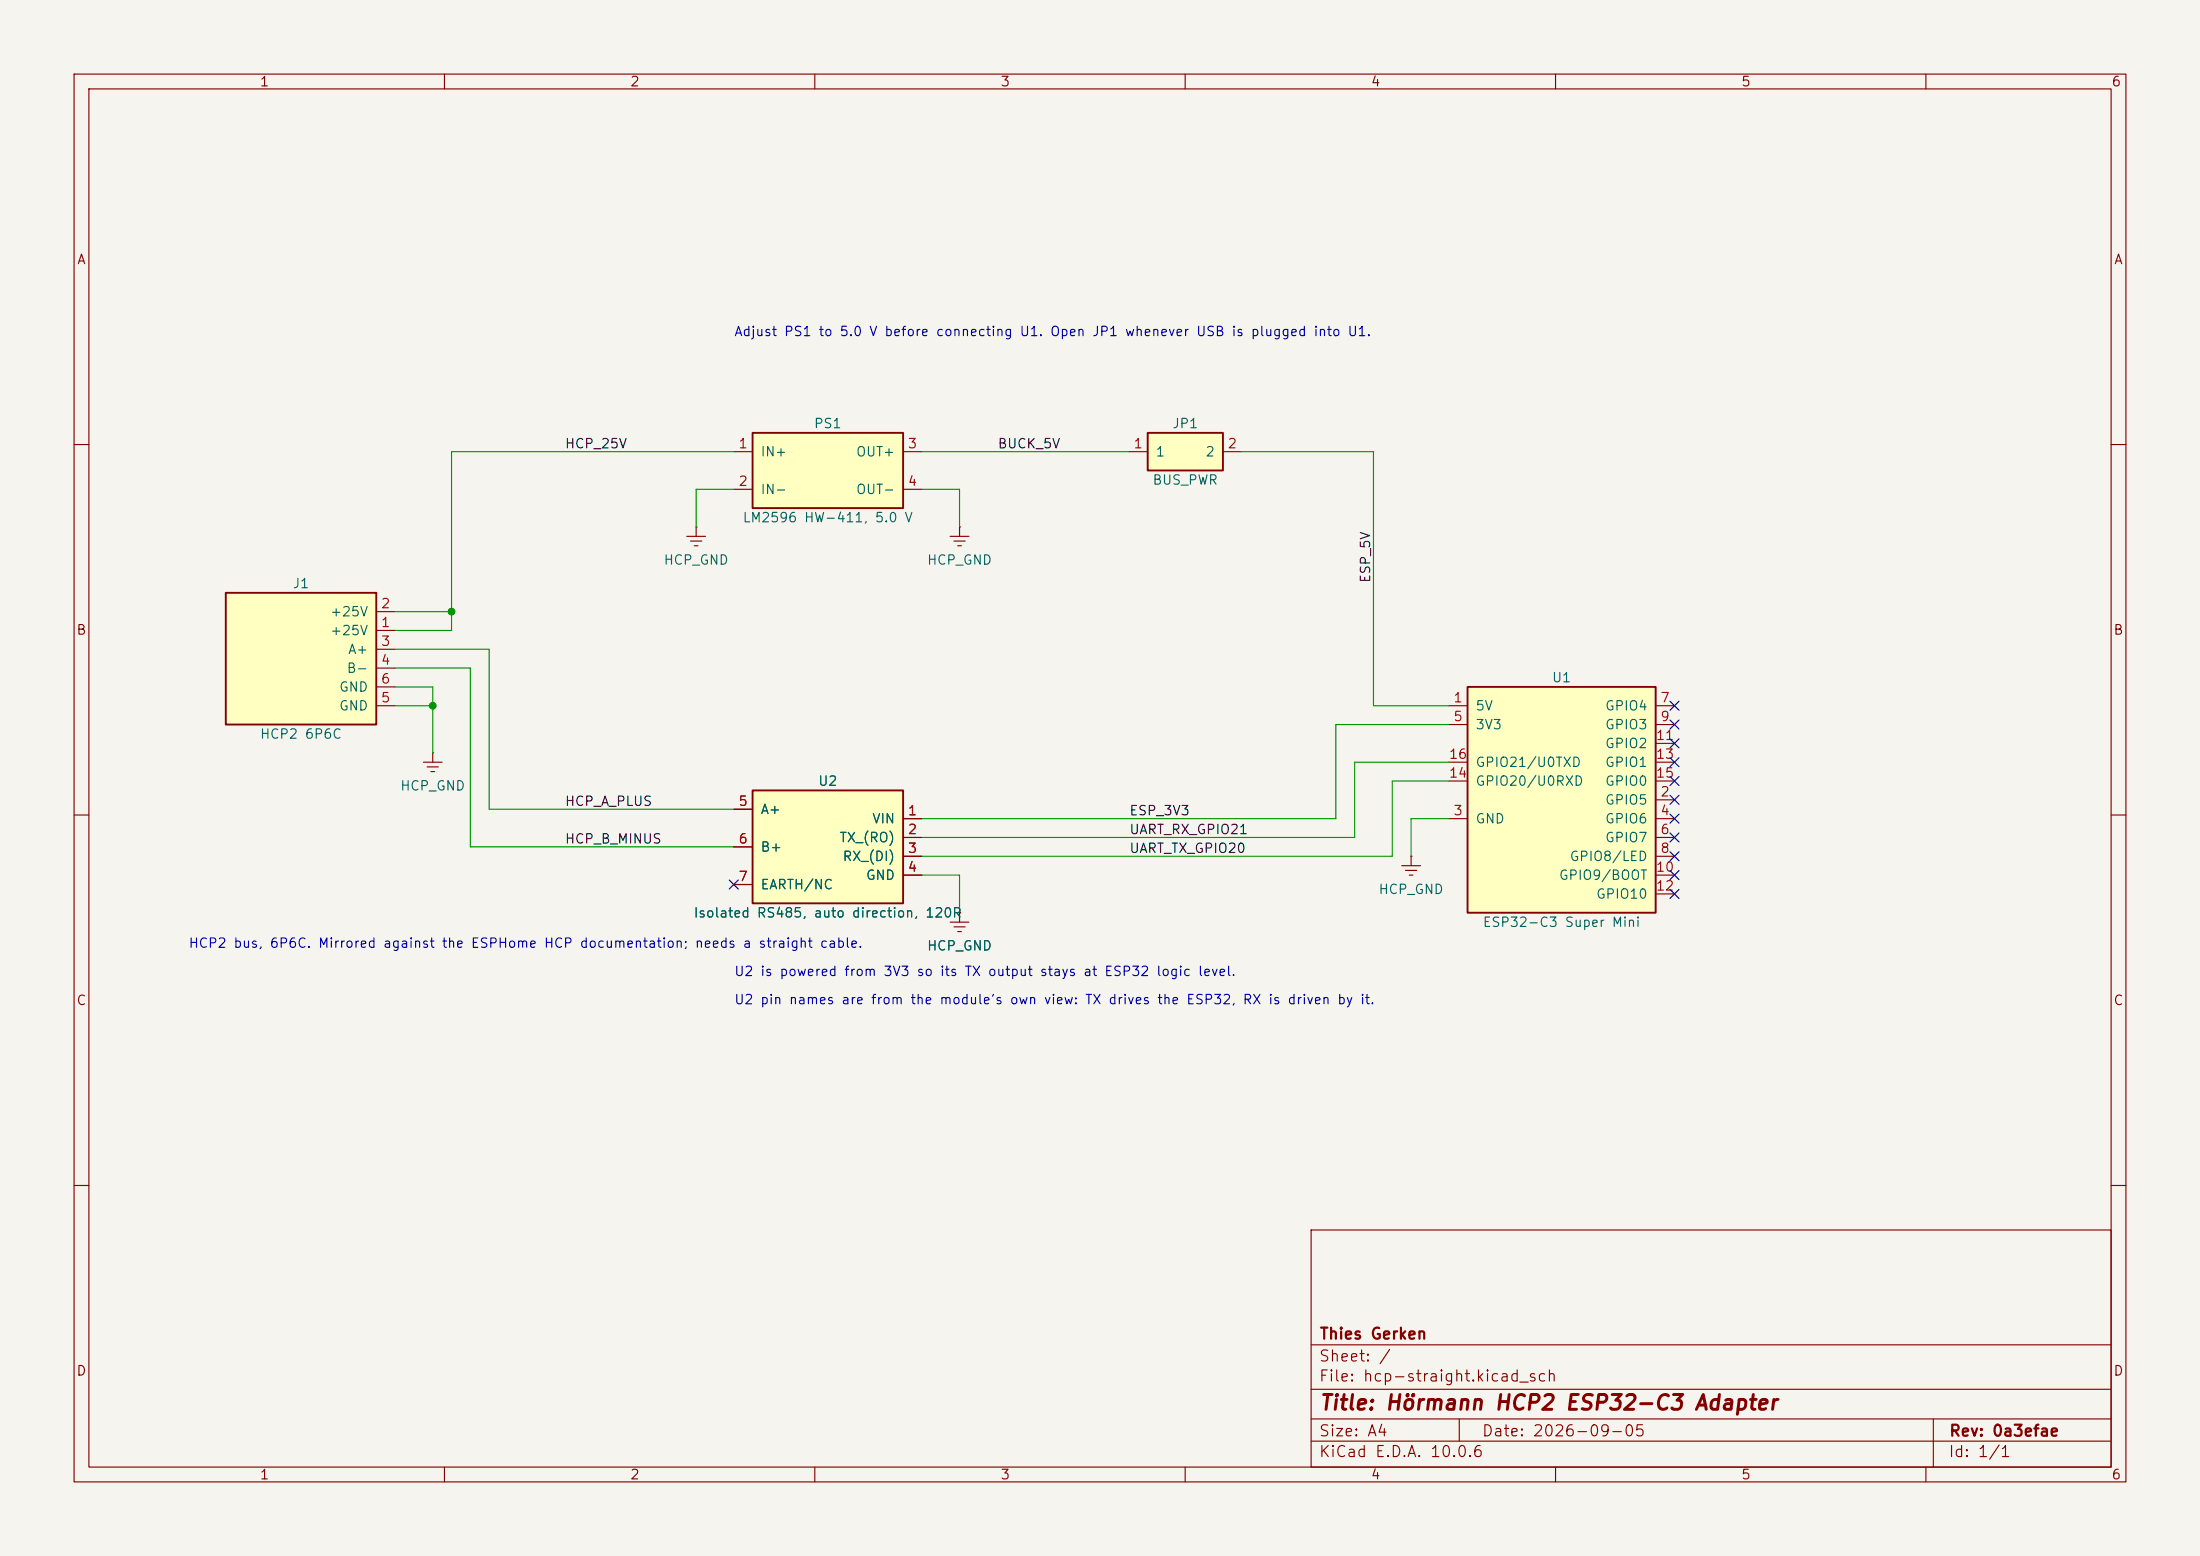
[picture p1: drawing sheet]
<svg xmlns="http://www.w3.org/2000/svg" width="297mm" height="210mm" viewBox="0 0 297 210" stroke-linecap="round" stroke-linejoin="round" font-family="sans-serif">
<path d="M0 0h297v210h-297z" fill="#f5f4ef" stroke="#f5f4ef" stroke-width=".14"/>
<g fill="none" stroke="#840000" stroke-width=".15">
<path d="M10 10h277v190h-277zM12 12h273v186h-273zM60 10v2M110 10v2M160 10v2M210 10v2M260 10v2M10 60h2M285 60h2M10 110h2M57.1 102.9h2.6M57.7 103.5h1.5"/>
<path d="M58.2 104.1h.5M58.4 101.6h.1M58.4 101.6v1.3M285 110h2M10 160h2M177 166h108v32h-108zM285 160h2M60 198v2M110 198v2M160 198v2M177 194.5h108M177 191.5h108"/>
<path d="M177 187.5h108M177 181.5h108M197 191.5v3M210 198v2M260 198v2M261 191.5v6.5"/>
</g>
<path d="M198.1 92.7h25.4v30.5h-25.4z" fill="#ffffc2"/>
<path d="M198.1 92.7h25.4v30.5h-25.4z" fill="none" stroke="#840000" stroke-width=".25"/>
<g fill="none" stroke="#840000" stroke-width=".15">
<path d="M128.3 72.4h2.5M128.8 73h1.5M129.3 73.7h.5M129.5 71.1h.1M129.5 71.1v1.3M195.6 95.3h2.5M195.6 97.8h2.5M223.5 95.3h2.6M223.5 97.8h2.6M189.2 116.8h2.6M189.7 117.5h1.6M190.2 118.1h.6"/>
<path d="M190.5 115.6h.1M190.5 115.6v1.2M195.6 110.5h2.5M195.6 102.9h2.5M195.6 105.4h2.5M223.5 108h2.6M223.5 110.5h2.6M223.5 113h2.6M223.5 115.6h2.6M223.5 118.1h2.6M223.5 100.3h2.6M223.5 102.9h2.6"/>
<path d="M223.5 105.4h2.6M128.3 124.5h2.5M128.8 125.1h1.5M129.3 125.7h.5M129.5 123.2h.1M129.5 123.2v1.3M223.5 120.7h2.6"/>
</g>
<path d="M101.6 106.7h20.3v15.2h-20.3z" fill="#ffffc2"/>
<path d="M101.6 106.7h20.3v15.2h-20.3z" fill="none" stroke="#840000" stroke-width=".25"/>
<path d="M99.1 109.2h2.5M99.1 114.3h2.5M99.1 119.4h2.5M121.9 110.5h2.6M121.9 113h2.6M121.9 115.6h2.6M121.9 118.1h2.6" fill="none" stroke="#840000" stroke-width=".15"/>
<path d="M154.9 58.4h10.2v5.1h-10.2z" fill="#ffffc2"/>
<path d="M154.9 58.4h10.2v5.1h-10.2z" fill="none" stroke="#840000" stroke-width=".25"/>
<path d="M92.7 72.4h2.5M93.2 73h1.5M93.7 73.7h.5M94 71.1h.1M94 71.1v1.3M152.4 61h2.5M165.1 61h2.5" fill="none" stroke="#840000" stroke-width=".15"/>
<path d="M101.6 58.4h20.3v10.2h-20.3z" fill="#ffffc2"/>
<path d="M101.6 58.4h20.3v10.2h-20.3z" fill="none" stroke="#840000" stroke-width=".25"/>
<path d="M99.1 61h2.5M99.1 66h2.5M121.9 61h2.6M121.9 66h2.6" fill="none" stroke="#840000" stroke-width=".15"/>
<path d="M30.5 80h20.3v17.8h-20.3z" fill="#ffffc2"/>
<path d="M30.5 80h20.3v17.8h-20.3z" fill="none" stroke="#840000" stroke-width=".25"/>
<g fill="none" stroke="#840000" stroke-width=".15">
<path d="M50.8 85.1h2.5M50.8 82.6h2.5M50.8 87.6h2.5M50.8 90.2h2.5M50.8 95.3h2.5M50.8 92.7h2.5M99.1 109.2h2.5M99.1 114.3h2.5M99.1 119.4h2.5M121.9 110.5h2.6M121.9 113h2.6M121.9 115.6h2.6"/>
<path d="M121.9 118.1h2.6M129.5 123.2h.1"/>
</g>
<g fill="none" stroke="#009600" stroke-width=".15">
<path d="M99.1 61h-38.1v24.1h-7.7M99.1 66h-5.1v5.1M124.5 61h27.9M124.5 66h5v5.1M167.6 61h17.8v34.3h10.2M53.3 90.2h10.2v24.1h35.6M53.3 92.7h5.1v8.9M53.3 87.6h12.7v21.6h33.1M53.3 82.6h7.7M53.3 95.3h5.1M195.6 97.8h-15.3v12.7h-55.8M124.5 118.1h5v5.1"/>
<path d="M195.6 110.5h-5.1v5.1M195.6 102.9h-12.7v10.1h-58.4M195.6 105.4h-7.6v10.2h-63.5"/>
</g>
<g fill="none" stroke="#000084" stroke-width=".15">
<path d="M225.5 94.6l1.2 1.3M225.5 97.2l1.2 1.2M225.5 99.7l1.2 1.2M226.7 94.6l-1.2 1.3M226.7 97.2l-1.2 1.2M226.7 99.7l-1.2 1.2M98.5 118.8l1.2 1.2M99.7 118.8l-1.2 1.2M225.5 115l1.2 1.2M225.5 117.5l1.2 1.2M225.5 102.3l1.2 1.2M225.5 104.8l1.2 1.2"/>
<path d="M225.5 107.3l1.2 1.3M225.5 109.9l1.2 1.2M225.5 112.4l1.2 1.2M226.7 115l-1.2 1.2M226.7 117.5l-1.2 1.2M226.7 102.3l-1.2 1.2M226.7 104.8l-1.2 1.2M226.7 107.3l-1.2 1.3M226.7 109.9l-1.2 1.2M226.7 112.4l-1.2 1.2M225.5 120l1.2 1.3M226.7 120l-1.2 1.3"/>
</g>
<g fill="#009600" stroke="#009600" stroke-width=".14">
<circle cx="61" cy="82.6" r=".46"/>
<circle cx="58.4" cy="95.3" r=".46"/>
</g>
<text font-size="2" fill="#840000" x="178" y="190.8">Title: Hörmann HCP2 ESP32-C3 Adapter</text>
<g font-size="1.5" fill="#840000">
<text x="178" y="184.1">Sheet: /</text>
<text x="178" y="181.1">Thies Gerken</text>
<text x="178" y="186.8">File: hcp-straight.kicad_sch</text>
<text x="178" y="197">KiCad E.D.A. 10.0.6</text>
<text x="178" y="194.2">Size: A4</text>
<text x="200" y="194.2">Date: 2026-09-05</text>
<text x="263" y="197">Id: 1/1</text>
<text x="263" y="194.2">Rev: 0a3efae</text>
</g>
<g font-size="1.3" fill="#840000">
<text x="35" y="12">1</text>
<text x="85" y="12">2</text>
<text x="135" y="12">3</text>
<text x="185" y="12">4</text>
<text x="235" y="12">5</text>
<text x="285" y="12">6</text>
<text x="10.3" y="36">A</text>
<text x="285.3" y="36">A</text>
<text x="10.2" y="86">B</text>
<text x="285.2" y="86">B</text>
<text x="10.2" y="136">C</text>
<text x="285.2" y="136">C</text>
<text x="10.2" y="186">D</text>
<text x="285.2" y="186">D</text>
<text x="35" y="200">1</text>
<text x="85" y="200">2</text>
<text x="135" y="200">3</text>
<text x="185" y="200">4</text>
<text x="235" y="200">5</text>
<text x="285" y="200">6</text>
</g>
<g font-size="1.3" fill="#0000c2">
<text x="99" y="45.7">Adjust PS1 to 5.0 V before connecting U1. Open JP1 whenever USB is plugged into U1.</text>
<text x="25.4" y="128.2">HCP2 bus, 6P6C. Mirrored against the ESPHome HCP documentation; needs a straight cable.</text>
<text x="99" y="135.9">U2 pin names are from the module's own view: TX drives the ESP32, RX is driven by it.</text>
<text x="99" y="132.1">U2 is powered from 3V3 so its TX output stays at ESP32 logic level.</text>
</g>
<g font-size="1.3" fill="#006464">
<text x="109.8" y="58.1">PS1</text>
<text x="158.2" y="58.1">JP1</text>
<text x="102.6" y="61.9">IN+</text>
<text x="115.5" y="61.9">OUT+</text>
<text x="155.5" y="65.7">BUS_PWR</text>
<text x="155.9" y="61.9">1</text>
<text x="162.6" y="61.9">2</text>
<text x="100.2" y="70.8">LM2596 HW-411, 5.0 V</text>
<text x="102.6" y="67">IN-</text>
<text x="115.5" y="67">OUT-</text>
<text x="89.5" y="76.5">HCP_GND</text>
<text x="125.1" y="76.5">HCP_GND</text>
<text x="39.4" y="79.7">J1</text>
<text x="44.5" y="83.5">+25V</text>
<text x="44.5" y="86.1">+25V</text>
<text x="46.9" y="88.6">A+</text>
<text x="45.7" y="93.7">GND</text>
<text x="46.7" y="91.1">B-</text>
<text x="209.4" y="92.4">U1</text>
<text x="35" y="100">HCP2 6P6C</text>
<text x="45.7" y="96.2">GND</text>
<text x="199.1" y="96.2">5V</text>
<text x="199.1" y="98.8">3V3</text>
<text x="216.6" y="96.2">GPIO4</text>
<text x="216.6" y="98.8">GPIO3</text>
<text x="216.6" y="101.3">GPIO2</text>
<text x="53.9" y="107">HCP_GND</text>
<text x="110.4" y="106.4">U2</text>
<text x="199.1" y="106.4">GPIO20/U0RXD</text>
<text x="199.1" y="103.8">GPIO21/U0TXD</text>
<text x="216.6" y="103.8">GPIO1</text>
<text x="216.6" y="106.4">GPIO0</text>
<text x="102.6" y="110.2">A+</text>
<text x="113.2" y="114">TX_(RO)</text>
<text x="117.7" y="111.5">VIN</text>
<text x="199.1" y="111.5">GND</text>
<text x="216.6" y="108.9">GPIO5</text>
<text x="216.6" y="111.5">GPIO6</text>
<text x="216.6" y="114">GPIO7</text>
<text x="102.6" y="115.3">B+</text>
<text x="113.7" y="116.5">RX_(DI)</text>
<text x="116.8" y="119.1">GND</text>
<text x="210.4" y="119.1">GPIO9/BOOT</text>
<text x="211.8" y="116.5">GPIO8/LED</text>
<text x="93.6" y="124.2">Isolated RS485, auto direction, 120R</text>
<text x="102.6" y="120.3">EARTH/NC</text>
<text x="186" y="121">HCP_GND</text>
<text x="200.1" y="125.4">ESP32-C3 Super Mini</text>
<text x="215.4" y="121.6">GPIO10</text>
<text x="125.1" y="128.6">HCP_GND</text>
</g>
<g font-size="1.3" fill="#0f0f0f">
<text x="76.2" y="60.8">HCP_25V</text>
<text x="134.6" y="60.8">BUCK_5V</text>
<text x="185.3" y="78.8" transform="rotate(-90 185.3 78.8)">ESP_5V</text>
<text x="76.2" y="109.1">HCP_A_PLUS</text>
<text x="152.4" y="112.9">UART_RX_GPIO21</text>
<text x="152.4" y="110.4">ESP_3V3</text>
<text x="76.2" y="114.2">HCP_B_MINUS</text>
<text x="152.4" y="115.4">UART_TX_GPIO20</text>
</g>
<g font-size="1.3" fill="#a90000">
<text x="99.6" y="60.8">1</text>
<text x="99.6" y="65.9">2</text>
<text x="122.5" y="60.8">3</text>
<text x="122.5" y="65.9">4</text>
<text x="152.9" y="60.8">1</text>
<text x="165.6" y="60.8">2</text>
<text x="51.3" y="82.4">2</text>
<text x="51.3" y="85">1</text>
<text x="51.3" y="87.5">3</text>
<text x="51.3" y="90">4</text>
<text x="51.3" y="95.1">5</text>
<text x="51.3" y="92.6">6</text>
<text x="196.1" y="95.1">1</text>
<text x="224.1" y="95.1">7</text>
<text x="196.1" y="97.7">5</text>
<text x="223.5" y="100.2">11</text>
<text x="224.1" y="97.7">9</text>
<text x="195.5" y="105.3">14</text>
<text x="195.5" y="102.7">16</text>
<text x="223.5" y="102.7">13</text>
<text x="223.5" y="105.3">15</text>
<text x="224.1" y="107.8">2</text>
<text x="99.6" y="109.1">5</text>
<text x="122.5" y="110.4">1</text>
<text x="122.5" y="112.9">2</text>
<text x="196.1" y="110.4">3</text>
<text x="224.1" y="110.4">4</text>
<text x="224.1" y="112.9">6</text>
<text x="99.6" y="114.2">6</text>
<text x="99.6" y="119.2">7</text>
<text x="122.5" y="115.4">3</text>
<text x="122.5" y="118">4</text>
<text x="223.5" y="118">10</text>
<text x="224.1" y="115.4">8</text>
<text x="223.5" y="120.5">12</text>
</g>
</svg>
